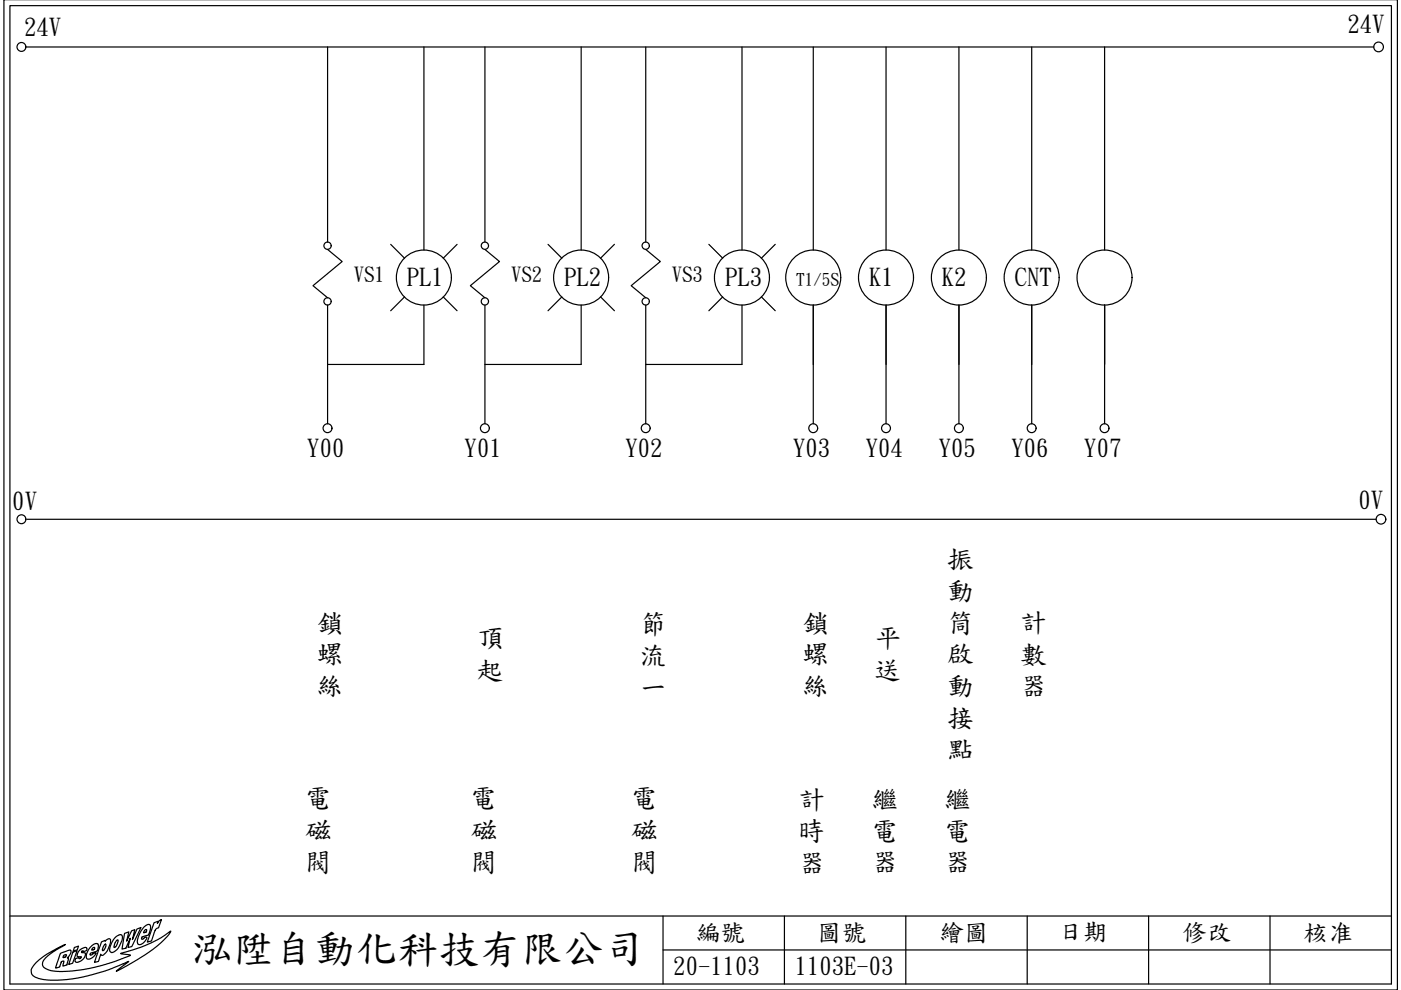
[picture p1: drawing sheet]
<svg xmlns="http://www.w3.org/2000/svg" width="297mm" height="210mm" viewBox="0 0 297 210" stroke-linecap="round" stroke-linejoin="round" font-family="sans-serif">
<path d="M296.3 -.1v210h-295.5v-210M2.1 1.2h292.9v207.4h-292.9zM2.1 194.2h292.9M140.6 194.2v14.4M166.3 194.2v14.4M192.1 194.2v14.4M217.8 194.2v14.4M243.5 194.2v14.4M269.3 194.2v14.4M140.6 201.4h154.4" fill="none" stroke="#000" stroke-width=".25"/>
<g fill="none" stroke="#000" stroke-width=".25">
<path d="M21.5 199.7l.8-.3v.2l.1-.2a.69 .69 0 0 1 .9-.3 3.9 3.9 0 0 1-1.5 3.4h-.4v-.2l-.5 1.5-.9 .2zM24.3 198.9l1.1-.7h.4l.1 .3-.1 1-.7 1.5-.7 .6-.7 .4-.4-.3-.1-.5 .4-1.2zM24.7 199.4l.3-.1v.5l-.4 .9-.4 .2 .1-.7zM26.4 197.9l.9-.3-.5 2 1.1-2.2 .7-.3-.5 2.1 .9-2.2 .9-.3-2 4-.8 .2 .5-2-.9 2.2-.8 .1zM30.6 196.5l.7-.5h.3l.3 .2v.5l-.4 1.5-1.4 .4-.1 .5 .2 .1 .4-.3a.28 .28 0 0 1 .4-.1 .28 .28 0 0 1 0 .4l-.7 .8-.4 .2-.5 .1-.2-.2-.1-.6 .3-1 .5-1.2zM30.7 197.2l.3-.1 .1 .4-.6 .3zM32.7 195.6l.8-.3-.1 .5 .2-.4 .6-.4-.7 1.8a.98 .98 0 0 0-.8 .9l-.6 1.8-.9 .2zM7.7 204.1l2.3-1.9 3.9-1.9-2.7 1.6-1.6 1.3-.6 .8v.6l.2 .5 .8 .4 1 .3 2.3 .2 3.8-.4 3.2-.6 3.9-1.1 3.3-1.3 .2-.1-.2-.1-1.9-.2 4.2-1.3 2-.9 2.3-1.1 2.1-1.5-1.2 1.6-2.6 2.3-3.9 2.6-3.8 2 2.6-2.1-5 2.1-4.4 1.2-4.3 .6-3.7 .1-1.8-.4-.8-.3-.5-.5-.2-1.1zM12.8 202.2l1.9-.8 .4 .2-.2 .6-.6 .8 .2 .4-.3 1.1-.8 .3 .2-1h-.4l-.2 .2-.3 1-.9 .2zM13.5 202.6l.6-.1-.2 .4-.5 .1zM15.5 201.9l.8-.3-.9 2.6-.8 .3zM15.8 200.9l.8-.3-.2 .8-.9 .3z"/>
<path d="M17 201.4l1.2-.5 .2 .2-.1 .4a.41 .41 0 0 1-.7 .2l-.2-.1-.1 .3 .8 .2v.3l-.2 .6-.7 .7-1 .3-.3-.3 .1-.4 .7-.3 .2 .3 .3-.3-.9-.4 .2-.6zM17.2 203h.1M19.2 200.7l1-.6h.4l.3 .2-.2 1.2-1.5 .6-.1 .3 .2 .1 .5-.3 .5-.2v.3l-.8 .8-.9 .3-.3-.3v-.8l.4-.8zM19.6 201.1l.3-.2h.2l-.1 .4-.5 .1zM22.2 200.2l.3 .1-.1 .5-.3 .6-.3 .2v-.7z"/>
</g>
<g fill="none" stroke="#000" stroke-width=".25">
<path d="M5.5 10h285.8M69.5 10v41.3M89.9 10v43M102.8 10v41.3M123.2 10v43M136.9 10v41.3M157.3 10v43M172.4 10v43M187.9 10v43M203.3 10v43M218.7 10v43M234.2 10v43"/>
<path d="M69.5 52.9l3 2.5-6.1 5.2 3.1 2.5M102.8 52.9l3.1 2.5-6.2 5.2 3.1 2.5M136.9 52.9l3.1 2.5-6.2 5.2 3.1 2.5M69.5 64.7v25.1M89.9 64.7v12.6h-20.4M102.8 64.7v25.1M123.2 64.7v12.6h-20.4M136.9 64.7v25.1M157.3 64.7v12.6h-20.4M172.4 64.7v25.1M187.9 64.7v25.1M203.3 64.7v25.1"/>
<path d="M218.7 64.7v25.1M234.2 77.3v-12.6v25.1M5.7 110.1h286.1"/>
<circle cx="4.5" cy="10" r=".94"/>
<circle cx="69.4" cy="52.1" r=".77"/>
<circle cx="89.9" cy="58.8" r="5.8"/>
<circle cx="102.8" cy="52.1" r=".77"/>
<circle cx="123.2" cy="58.8" r="5.8"/>
<circle cx="136.9" cy="52.1" r=".77"/>
<circle cx="157.3" cy="58.8" r="5.8"/>
<circle cx="172.4" cy="58.8" r="5.8"/>
<circle cx="187.9" cy="58.8" r="5.8"/>
<circle cx="203.3" cy="58.8" r="5.8"/>
<circle cx="218.7" cy="58.8" r="5.8"/>
<circle cx="234.2" cy="58.8" r="5.8"/>
<circle cx="69.4" cy="63.9" r=".77"/>
<circle cx="102.8" cy="63.9" r=".77"/>
<circle cx="136.9" cy="63.9" r=".77"/>
<circle cx="69.4" cy="90.8" r=".94"/>
<circle cx="102.8" cy="90.8" r=".94"/>
<circle cx="136.9" cy="90.8" r=".94"/>
<circle cx="172.4" cy="90.8" r=".94"/>
<circle cx="187.9" cy="90.8" r=".94"/>
<circle cx="203.3" cy="90.8" r=".94"/>
<circle cx="218.7" cy="90.8" r=".94"/>
<circle cx="234.2" cy="90.8" r=".94"/>
<circle cx="4.5" cy="110.1" r=".94"/>
</g>
<!-- layer: 0 -->
<g fill="none" stroke="#000" stroke-width=".25">
<path d="M82.8 51.8l3 2.9M96.9 51.8l-2.9 2.9M116.2 51.8l2.9 2.9M130.3 51.8l-3 2.9M150.3 51.8l2.9 2.9M164.4 51.8l-3 2.9M85.8 63l-3 2.9M94 63l2.9 2.9M119.1 63l-2.9 2.9M127.3 63l3 2.9M153.2 63l-2.9 2.9M161.4 63l3 2.9"/>
<circle cx="292.3" cy="10" r="1.03"/>
<circle cx="292.8" cy="110.1" r="1.03"/>
</g>
<g font-size="8.7">
<text x="40.6" y="203.7">泓陞自動</text>
<text x="75.5" y="203.7">化科技有限公司</text>
</g>
<g font-size="5.7">
<text x="200.8" y="120.2">振</text>
<text x="200.9" y="127">動</text>
<text x="67.2" y="133.7">鎖</text>
<text x="101.3" y="137">頂</text>
<text x="135.7" y="134.1">節</text>
<text x="170.2" y="133.7">鎖</text>
<text x="185.4" y="137">平</text>
<text x="200.8" y="133.8">筒</text>
<text x="216.4" y="133.7">計</text>
<text x="67.1" y="140.4">螺</text>
<text x="101.1" y="143.7">起</text>
<text x="135.6" y="140.9">流</text>
<text x="170.1" y="140.4">螺</text>
<text x="185.3" y="143.7">送</text>
<text x="200.9" y="140.5">啟</text>
<text x="216.3" y="140.5">數</text>
<text x="67" y="147.1">絲</text>
<text x="135.7" y="147.6">一</text>
<text x="170" y="147.1">絲</text>
<text x="200.9" y="147.2">動</text>
<text x="216.3" y="147.2">器</text>
<text x="200.9" y="153.9">接</text>
<text x="200.9" y="160.6">點</text>
<text x="64.5" y="171">電</text>
<text x="99.6" y="171">電</text>
<text x="133.7" y="171">電</text>
<text x="169.4" y="171">計</text>
<text x="184.7" y="171.1">繼</text>
<text x="200.2" y="171.1">繼</text>
<text x="64.8" y="177.6">磁</text>
<text x="99.9" y="177.6">磁</text>
<text x="133.9" y="177.6">磁</text>
<text x="169.1" y="177.9">時</text>
<text x="184.7" y="177.8">電</text>
<text x="200.1" y="177.8">電</text>
<text x="64.6" y="184.4">閥</text>
<text x="99.7" y="184.4">閥</text>
<text x="133.7" y="184.4">閥</text>
<text x="169.3" y="184.6">器</text>
<text x="184.7" y="184.5">器</text>
<text x="200.2" y="184.5">器</text>
</g>
<g font-size="5.2">
<text x="5.1" y="7.4">24V</text>
<text x="285.7" y="6.9">24V</text>
<text x="86.3" y="60.5">PL1</text>
<text x="119.6" y="60.5">PL2</text>
<text x="153.7" y="60.5">PL3</text>
<text x="184.3" y="60.5">K1</text>
<text x="199.7" y="60.5">K2</text>
<text x="215.1" y="60.5">CNT</text>
<text x="65.2" y="96.7">Y00</text>
<text x="98.5" y="96.7">Y01</text>
<text x="132.6" y="96.7">Y02</text>
<text x="168.1" y="96.7">Y03</text>
<text x="183.6" y="96.7">Y04</text>
<text x="199" y="96.7">Y05</text>
<text x="214.4" y="96.7">Y06</text>
<text x="229.9" y="96.7">Y07</text>
<text x="2.6" y="108">0V</text>
<text x="288" y="107.8">0V</text>
<text x="147.5" y="199.3">編號</text>
<text x="173.2" y="199.3">圖</text>
<text x="178.5" y="199.3">號</text>
<text x="199.2" y="199.3">繪圖</text>
<text x="224.4" y="199">日期</text>
<text x="250.7" y="199.3">修改</text>
<text x="276.4" y="199.3">核准</text>
<text x="142.8" y="206.6">20-1103</text>
<text x="168.5" y="206.6">1103E-03</text>
</g>
<g font-size="4.4">
<text x="75" y="59.7">VS1</text>
<text x="108.4" y="59.6">VS2</text>
<text x="142.5" y="59.6">VS3</text>
</g>
<text font-size="3.6" x="168.8" y="60.5">T1/5S</text>
</svg>
